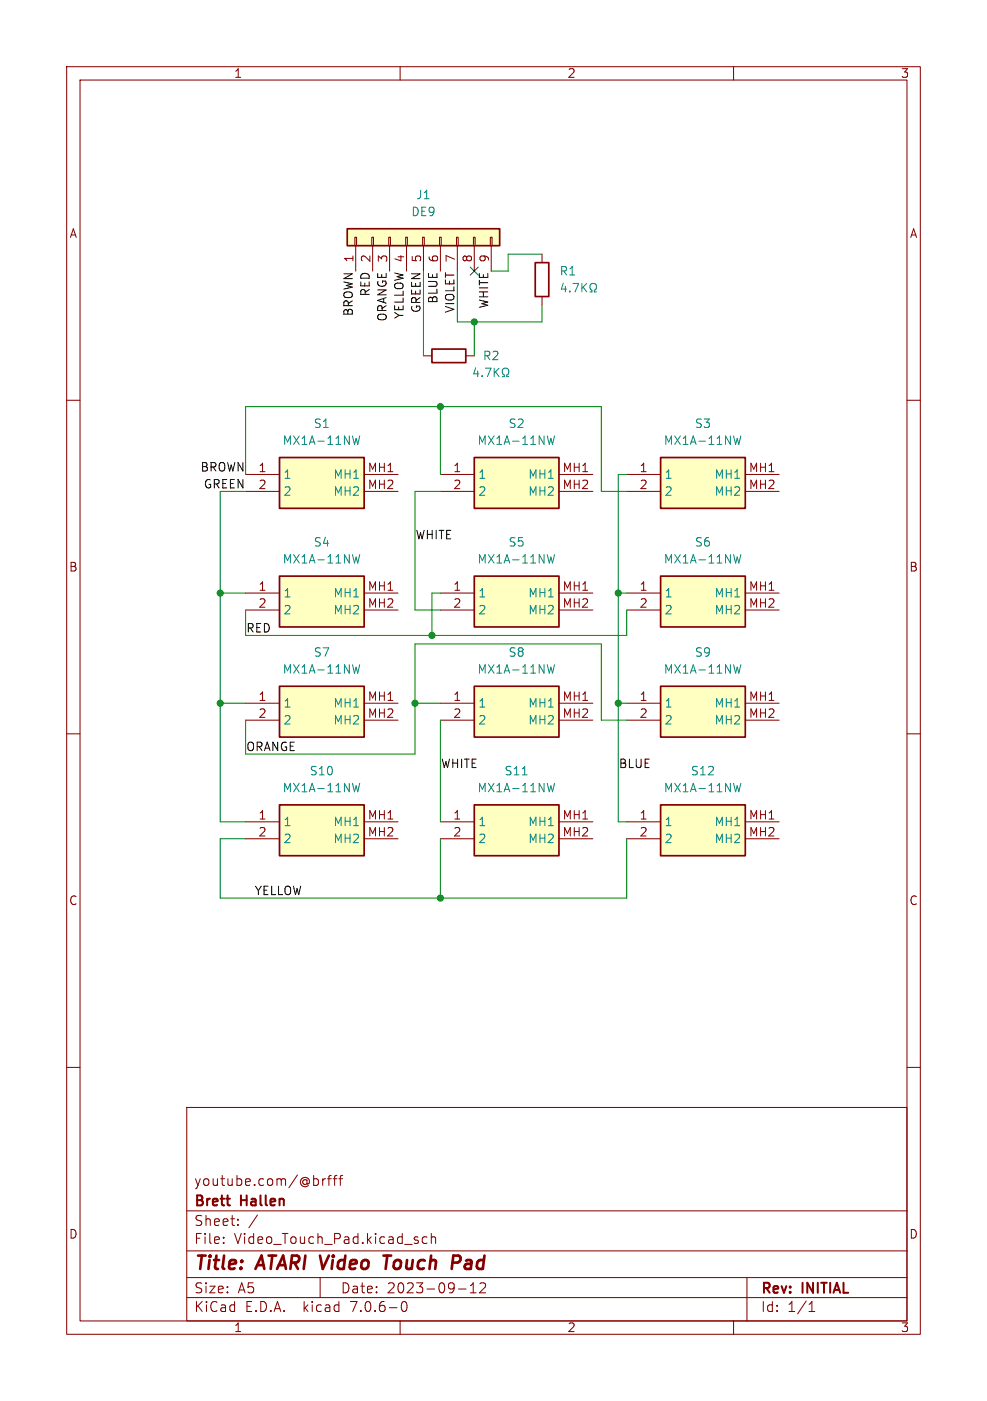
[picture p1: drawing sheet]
<svg xmlns="http://www.w3.org/2000/svg" width="148mm" height="210mm" viewBox="0 0 148 210" stroke-linecap="round" stroke-linejoin="round" font-family="sans-serif">
<g fill="none" stroke="#840000" stroke-width=".15">
<path d="M10 10h128v190h-128zM12 12h124v186h-124zM60 10v2M110 10v2M53.2 35.6h.3v1.2h-.3zM53.3 36.8v3.8M55.8 35.6h.2v1.2h-.2zM55.9 36.8v3.8M58.3 35.6h.2v1.2h-.2zM58.4 36.8v3.8M60.8 35.6h.3v1.2h-.3zM61 36.8v3.8"/>
<path d="M63.4 35.6h.2v1.2h-.2zM63.5 36.8v3.8M65.9 35.6h.3v1.2h-.3zM66 36.8v3.8M68.5 35.6h.2v1.2h-.2zM68.6 36.8v3.8M71 35.6h.2v1.2h-.2zM71.1 36.8v3.8M73.5 35.6h.3v1.2h-.3zM73.7 36.8v3.8M81.3 38.1v1.3M10 60h2"/>
<path d="M63.5 53.3h1.3M69.8 53.3h1.3M81.3 44.5v1.2M136 60h2M36.8 71.1h5.1M36.8 73.7h5.1M54.6 71.1h5.1M54.6 73.7h5.1M66 71.1h5.1M66 73.7h5.1M83.8 71.1h5.1M83.8 73.7h5.1"/>
<path d="M94 71.1h5.1M94 73.7h5.1M111.8 71.1h5M111.8 73.7h5M36.8 88.9h5.1M36.8 91.4h5.1M54.6 88.9h5.1M54.6 91.4h5.1M66 88.9h5.1M66 91.4h5.1M83.8 88.9h5.1M83.8 91.4h5.1"/>
<path d="M94 88.9h5.1M94 91.4h5.1M111.8 88.9h5M111.8 91.4h5M10 110h2M36.8 105.4h5.1M36.8 108h5.1M54.6 105.4h5.1M54.6 108h5.1M66 105.4h5.1M66 108h5.1M83.8 105.4h5.1"/>
<path d="M83.8 108h5.1M94 105.4h5.1M94 108h5.1M111.8 105.4h5M111.8 108h5M136 110h2M36.8 123.2h5.1M36.8 125.7h5.1M54.6 123.2h5.1M54.6 125.7h5.1M66 123.2h5.1M66 125.7h5.1"/>
<path d="M83.8 123.2h5.1M83.8 125.7h5.1M94 123.2h5.1M94 125.7h5.1M111.8 123.2h5M111.8 125.7h5M10 160h2M136 160h2M28 166h108v32h-108zM48.4 176.7v1M48.8 176.7l-.3 .1-.1 .2M49.1 176.7h.6"/>
<path d="M49.7 176.2l-.3 .1-.1 .1v1.3M50 176.7h.5M50.5 176.2l-.3 .1v.1v1.3M50.8 176.7h.6M51.4 176.2l-.3 .1-.1 .1v1.3M28 194.5h108M28 191.5h108M28 187.5h108M28 181.5h108M33.5 186.3v.1M33.5 185.5v.1M35.7 183.6v.1"/>
<path d="M35.7 182.8v.1M38.6 182.1l-1.3 2M48 191.5v3M60 198v2M60.3 195.2l.4-.1a.94 .94 0 0 1 0 1.5h-.2a.91 .91 0 0 1-.2-1.4zM62.7 186v.3M64 185.5l-.4-.1-.3 .3v.4l.2 .2h.5M64.7 185.5a.37 .37 0 0 1 .6 .1v.8M64.7 184.9v1.5M68.7 193.2h1.2M70.5 193.8h.9M70.5 192.7l.5-.4v1.5"/>
<path d="M72 192.4l.2-.1 .5 .1a.41 .41 0 0 1 0 .5l-.8 .9h.9M110 198v2M112 191.5v6.5M121.3 196.6h.9M121.3 195.5l.4-.4v1.5"/>
</g>
<path d="M57.5 188.2h1.1M58.1 188.2l-.3 2M68 188.2h.7l.2 .1a.58 .58 0 0 1-.3 1h-.7" fill="none" stroke="#840000" stroke-width=".4"/>
<g fill="#ffffc2" stroke="#ffffc2" stroke-width=".15">
<path d="M52.1 34.3h22.8v2.5h-22.8z"/>
<path d="M41.9 68.6h12.7v7.6h-12.7z"/>
<path d="M41.9 86.4h12.7v7.6h-12.7z"/>
<path d="M99.1 102.9h12.7v7.6h-12.7z"/>
<path d="M71.1 120.7h12.7v7.6h-12.7z"/>
<path d="M71.1 102.9h12.7v7.6h-12.7z"/>
<path d="M41.9 120.7h12.7v7.6h-12.7z"/>
<path d="M41.9 102.9h12.7v7.6h-12.7z"/>
<path d="M99.1 68.6h12.7v7.6h-12.7z"/>
<path d="M99.1 120.7h12.7v7.6h-12.7z"/>
<path d="M71.1 68.6h12.7v7.6h-12.7z"/>
<path d="M71.1 86.4h12.7v7.6h-12.7z"/>
<path d="M99.1 86.4h12.7v7.6h-12.7z"/>
</g>
<g fill="none" stroke="#840000" stroke-width=".25">
<path d="M52.1 34.3h22.8v2.5h-22.8zM80.3 39.4h2v5.1h-2zM64.8 52.3h5v2.1h-5zM41.9 68.6h12.7v7.6h-12.7zM71.1 68.6h12.7v7.6h-12.7zM99.1 68.6h12.7v7.6h-12.7zM41.9 86.4h12.7v7.6h-12.7zM71.1 86.4h12.7v7.6h-12.7zM99.1 86.4h12.7v7.6h-12.7zM41.9 102.9h12.7v7.6h-12.7zM71.1 102.9h12.7v7.6h-12.7zM99.1 102.9h12.7v7.6h-12.7z"/>
<path d="M41.9 120.7h12.7v7.6h-12.7zM71.1 120.7h12.7v7.6h-12.7zM99.1 120.7h12.7v7.6h-12.7z"/>
</g>
<g fill="none" stroke="#008484" stroke-width=".15">
<path d="M71.3 55.1l-.3 .9h.8M71.6 55.6v.9M72.3 56.3v.2M72.8 55.2h.8l-.5 1.3M74.1 55.2v1.3M74.3 55.7l.5 .8M74.8 55.2l-.7 .7M75.3 56.5h.3v-.3a.54 .54 0 0 1-.2-.7 .54 .54 0 0 1 .7-.2 .58 .58 0 0 1-.1 .9v.3h.3M84.5 42.4l-.3 .9h.8M84.8 42.9v.9M85.4 43.6v.2M85.9 42.5h.9l-.6 1.3"/>
<path d="M87.3 42.5v1.3M87.4 43l.6 .8M88 42.5l-.7 .7M88.5 43.8h.3v-.3a.54 .54 0 0 1-.3-.7 .54 .54 0 0 1 .8-.2 .58 .58 0 0 1-.2 .9v.3h.3M53.9 65.3l-.3 1.3-.2-.9-.2 .9M83.2 65.3l-.3 1.3-.3-.9-.2 .9M111.1 65.3l-.3 1.3-.2-.9-.3 .9M53.9 83.1l-.3 1.3-.2-.9-.2 .9M53.9 99.6l-.3 1.3-.2-.9-.2 .9M83.2 99.6l-.3 1.3-.3-.9-.2 .9M83.2 83.1l-.3 1.3-.3-.9-.2 .9M111.1 99.6l-.3 1.3-.2-.9-.3 .9"/>
<path d="M111.1 83.1l-.3 1.3-.2-.9-.3 .9M53.9 117.4l-.3 1.3-.2-.9-.2 .9M78.3 116.1h.7M83.2 117.4l-.3 1.3-.3-.9-.2 .9M111.1 117.4l-.3 1.3-.2-.9-.3 .9"/>
</g>
<g fill="none" stroke="#008400" stroke-width=".15">
<path d="M81.3 38.1h-5.1v2.5h-2.5M63.5 40.6v12.7M68.6 40.6v7.7h12.7v-2.6M71.1 48.3v5M36.8 71.1v-10.1h53.4v12.7h3.8M36.8 73.7h-3.8v49.5h3.8M66 73.7h-3.8v17.7h3.8M66 61v10.1M94 71.1h-1.3v52.1h1.3M33 88.9h3.8M36.8 91.4v3.9h57.2v-3.9M66 88.9h-1.2v6.4"/>
<path d="M92.7 88.9h1.3M33 105.4h3.8M36.8 108v5h25.4v-16.5h28v11.5h3.8M62.2 105.4h3.8M66 108v15.2M92.7 105.4h1.3M36.8 125.7h-3.8v8.9h61v-8.9M66 125.7v8.9"/>
</g>
<path d="M70.5 40l1.2 1.2M71.7 40l-1.2 1.2" fill="none" stroke="#000084" stroke-width=".15"/>
<g fill="#008400" stroke="#008400" stroke-width=".15">
<circle cx="92.7" cy="105.4" r=".46"/>
<circle cx="92.7" cy="88.9" r=".46"/>
<circle cx="33" cy="105.4" r=".46"/>
<circle cx="33" cy="88.9" r=".46"/>
<circle cx="66" cy="134.6" r=".46"/>
<circle cx="64.8" cy="95.3" r=".46"/>
<circle cx="62.2" cy="105.4" r=".46"/>
<circle cx="71.1" cy="48.3" r=".46"/>
<circle cx="66" cy="61" r=".46"/>
</g>
<g font-size="2.8" fill="#840000">
<text x="29" y="190.9">Title:</text>
<text x="38.7" y="190.9">ATARI Video</text>
<text x="59.2" y="190.9">Touch</text>
<text x="70.2" y="190.9">Pad</text>
</g>
<g font-size="2.1" fill="#840000">
<text x="29" y="178">youtube.com/@brfff</text>
<text x="29" y="184">Sheet:</text>
<text x="29" y="181.2">Brett</text>
<text x="36.2" y="181.2">Hallen</text>
<text x="29" y="186.7">File:</text>
<text x="35.1" y="186.7">Video_Touch_Pad.kicad_sch</text>
<text x="29" y="196.9">KiCad</text>
<text x="29" y="194.1">Size:</text>
<text x="35.7" y="194.1">A5</text>
<text x="36.7" y="196.9">E.D.A.</text>
<text x="45.6" y="196.9">kicad</text>
<text x="51" y="194.1">Date:</text>
<text x="52.8" y="196.9">7.0.6-0</text>
<text x="58" y="194.1">2023-09-12</text>
<text x="114" y="194.3">Rev:</text>
<text x="114" y="196.9">Id:</text>
<text x="118.1" y="196.9">1/1</text>
<text x="120.4" y="194.3">INITIAL</text>
</g>
<g font-size="1.8" fill="#840000">
<text x="35" y="11.9">1</text>
<text x="85" y="11.9">2</text>
<text x="135" y="11.9">3</text>
<text x="10.3" y="35.9">A</text>
<text x="136.3" y="35.9">A</text>
<text x="53.1" y="39.4" transform="rotate(-90 53.1 39.4)">1</text>
<text x="55.6" y="39.4" transform="rotate(-90 55.6 39.4)">2</text>
<text x="63.2" y="39.4" transform="rotate(-90 63.2 39.4)">5</text>
<text x="65.8" y="39.4" transform="rotate(-90 65.8 39.4)">6</text>
<text x="68.3" y="39.4" transform="rotate(-90 68.3 39.4)">7</text>
<text x="70.9" y="39.4" transform="rotate(-90 70.9 39.4)">8</text>
<text x="38.7" y="70.9">1</text>
<text x="55.1" y="70.9">MH1</text>
<text x="67.9" y="70.9">1</text>
<text x="84.3" y="70.9">MH1</text>
<text x="95.8" y="70.9">1</text>
<text x="112.2" y="70.9">MH1</text>
<text x="38.7" y="73.4">2</text>
<text x="55.1" y="73.4">MH2</text>
<text x="67.9" y="73.4">2</text>
<text x="84.3" y="73.4">MH2</text>
<text x="95.8" y="73.4">2</text>
<text x="112.2" y="73.4">MH2</text>
<text x="10.3" y="85.9">B</text>
<text x="38.7" y="88.6">1</text>
<text x="55.1" y="88.6">MH1</text>
<text x="67.9" y="88.6">1</text>
<text x="84.3" y="88.6">MH1</text>
<text x="95.8" y="88.6">1</text>
<text x="112.2" y="88.6">MH1</text>
<text x="136.3" y="85.9">B</text>
<text x="38.7" y="91.2">2</text>
<text x="55.1" y="91.2">MH2</text>
<text x="67.9" y="91.2">2</text>
<text x="84.3" y="91.2">MH2</text>
<text x="95.8" y="91.2">2</text>
<text x="112.2" y="91.2">MH2</text>
<text x="38.7" y="105.2">1</text>
<text x="38.7" y="107.7">2</text>
<text x="55.1" y="105.2">MH1</text>
<text x="55.1" y="107.7">MH2</text>
<text x="67.9" y="105.2">1</text>
<text x="67.9" y="107.7">2</text>
<text x="84.3" y="105.2">MH1</text>
<text x="84.3" y="107.7">MH2</text>
<text x="95.8" y="105.2">1</text>
<text x="95.8" y="107.7">2</text>
<text x="112.2" y="105.2">MH1</text>
<text x="112.2" y="107.7">MH2</text>
<text x="38.7" y="122.9">1</text>
<text x="38.7" y="125.5">2</text>
<text x="55.1" y="122.9">MH1</text>
<text x="55.1" y="125.5">MH2</text>
<text x="67.9" y="122.9">1</text>
<text x="67.9" y="125.5">2</text>
<text x="84.3" y="122.9">MH1</text>
<text x="84.3" y="125.5">MH2</text>
<text x="95.8" y="122.9">1</text>
<text x="95.8" y="125.5">2</text>
<text x="112.2" y="122.9">MH1</text>
<text x="112.2" y="125.5">MH2</text>
<text x="10.3" y="135.9">C</text>
<text x="136.3" y="135.9">C</text>
<text x="10.3" y="185.9">D</text>
<text x="136.3" y="185.9">D</text>
<text x="35" y="199.9">1</text>
<text x="85" y="199.9">2</text>
<text x="135" y="199.9">3</text>
</g>
<g font-size="1.8" fill="#008484">
<text x="61.6" y="32.6">DE9</text>
<text x="62.3" y="30.1">J1</text>
<text x="83.8" y="41.5">R1</text>
<text x="72.3" y="54.2">R2</text>
<text x="46.9" y="64.4">S1</text>
<text x="76.2" y="64.4">S2</text>
<text x="104.1" y="64.4">S3</text>
<text x="42.3" y="66.9">MX1A-11NW</text>
<text x="42.4" y="72">1</text>
<text x="49.9" y="72">MH1</text>
<text x="71.5" y="66.9">MX1A-11NW</text>
<text x="71.6" y="72">1</text>
<text x="79.1" y="72">MH1</text>
<text x="99.4" y="66.9">MX1A-11NW</text>
<text x="99.6" y="72">1</text>
<text x="107.1" y="72">MH1</text>
<text x="42.4" y="74.5">2</text>
<text x="49.9" y="74.5">MH2</text>
<text x="71.6" y="74.5">2</text>
<text x="79.1" y="74.5">MH2</text>
<text x="99.6" y="74.5">2</text>
<text x="107.1" y="74.5">MH2</text>
<text x="46.9" y="82.1">S4</text>
<text x="76.2" y="82.1">S5</text>
<text x="104.1" y="82.1">S6</text>
<text x="42.3" y="84.7">MX1A-11NW</text>
<text x="42.4" y="89.8">1</text>
<text x="49.9" y="89.8">MH1</text>
<text x="71.5" y="84.7">MX1A-11NW</text>
<text x="71.6" y="89.8">1</text>
<text x="79.1" y="89.8">MH1</text>
<text x="99.4" y="84.7">MX1A-11NW</text>
<text x="99.6" y="89.8">1</text>
<text x="107.1" y="89.8">MH1</text>
<text x="42.4" y="92.3">2</text>
<text x="49.9" y="92.3">MH2</text>
<text x="71.6" y="92.3">2</text>
<text x="79.1" y="92.3">MH2</text>
<text x="99.6" y="92.3">2</text>
<text x="107.1" y="92.3">MH2</text>
<text x="42.3" y="101.2">MX1A-11NW</text>
<text x="46.9" y="98.7">S7</text>
<text x="71.5" y="101.2">MX1A-11NW</text>
<text x="76.2" y="98.7">S8</text>
<text x="99.4" y="101.2">MX1A-11NW</text>
<text x="104.1" y="98.7">S9</text>
<text x="42.4" y="106.3">1</text>
<text x="49.9" y="106.3">MH1</text>
<text x="71.6" y="106.3">1</text>
<text x="79.1" y="106.3">MH1</text>
<text x="99.6" y="106.3">1</text>
<text x="107.1" y="106.3">MH1</text>
<text x="42.4" y="108.8">2</text>
<text x="49.9" y="108.8">MH2</text>
<text x="71.6" y="108.8">2</text>
<text x="79.1" y="108.8">MH2</text>
<text x="99.6" y="108.8">2</text>
<text x="107.1" y="108.8">MH2</text>
<text x="42.3" y="119">MX1A-11NW</text>
<text x="46.3" y="116.4">S10</text>
<text x="71.5" y="119">MX1A-11NW</text>
<text x="75.6" y="116.4">S11</text>
<text x="99.4" y="119">MX1A-11NW</text>
<text x="103.5" y="116.4">S12</text>
<text x="42.4" y="124.1">1</text>
<text x="49.9" y="124.1">MH1</text>
<text x="71.6" y="124.1">1</text>
<text x="79.1" y="124.1">MH1</text>
<text x="99.6" y="124.1">1</text>
<text x="107.1" y="124.1">MH1</text>
<text x="42.4" y="126.6">2</text>
<text x="49.9" y="126.6">MH2</text>
<text x="71.6" y="126.6">2</text>
<text x="79.1" y="126.6">MH2</text>
<text x="99.6" y="126.6">2</text>
<text x="107.1" y="126.6">MH2</text>
</g>
<g font-size="1.8">
<text x="53" y="47.5" transform="rotate(-90 53 47.5)">BROWN</text>
<text x="55.5" y="44.5" transform="rotate(-90 55.5 44.5)">RED</text>
<text x="60.6" y="47.9" transform="rotate(-90 60.6 47.9)">YELLOW 4</text>
<text x="63.2" y="47" transform="rotate(-90 63.2 47)">GREEN</text>
<text x="65.7" y="45.6" transform="rotate(-90 65.7 45.6)">BLUE</text>
<text x="68.2" y="47" transform="rotate(-90 68.2 47)">VIOLET</text>
<text x="73.3" y="46.3" transform="rotate(-90 73.3 46.3)">WHITE 9</text>
<text x="58.1" y="48.3" transform="rotate(-90 58.1 48.3)">ORANGE 3</text>
<text x="30" y="70.8">BROWN</text>
<text x="30.5" y="73.3">GREEN</text>
<text x="62.2" y="80.9">WHITE</text>
<text x="36.8" y="94.9">RED</text>
<text x="36.8" y="112.7">ORANGE</text>
<text x="66" y="115.2">WHITE</text>
<text x="92.7" y="115.2">BLUE</text>
<text x="38.1" y="134.3">YELLOW</text>
</g>
</svg>
